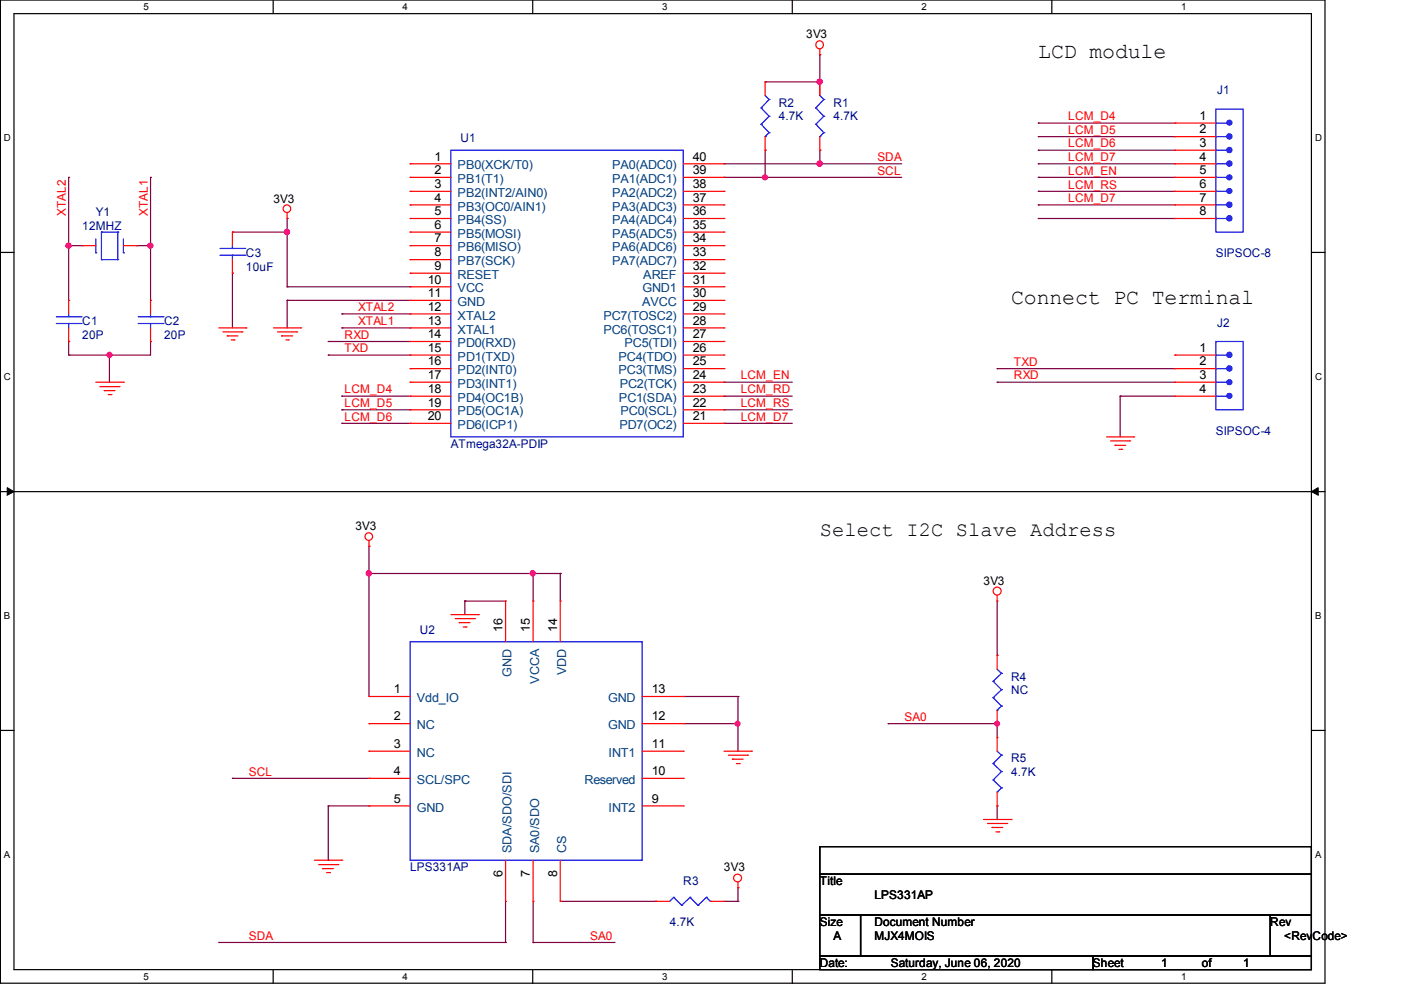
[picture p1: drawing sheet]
# OrCAD Capture schematic LPS331AP.DSN
size A; title: LPS331AP; note: MJX4MOIS

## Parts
C1  20P
C2  20P
C3  10uF
J1  SIPSOC-8
J2  SIPSOC-4
R1  4.7K
R2  4.7K
R3  4.7K
R4  NC
R5  4.7K
U1  ATmega32A-PDIP  [1]
U2  LPS331AP
Y1  12MHZ

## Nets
3V3: C3.1 R1.1 R2.1 R3.2 R4.1 U1.10(VCC) U2.1(Vdd_IO) U2.14(VDD) U2.15(VCCA)
GND: C1.2 C2.2 C3.2 J2.4 R5.2 U1.11(GND) U2.5(GND) U2.12(GND) U2.13(GND) U2.16(GND)
LCM_D4: J1.1 U1.18(PD4(OC1B))
LCM_D5: J1.2 U1.19(PD5(OC1A))
LCM_D6: J1.3 U1.20(PD6(ICP1))
LCM_D7: J1.4 J1.7 U1.21(PD7(OC2))
LCM_EN: J1.5 U1.24(PC2(TCK))
LCM_RD: U1.23(PC1(SDA))
LCM_RS: J1.6 U1.22(PC0(SCL))
RXD: J2.3 U1.14(PD0(RXD))
SA0: R4.2 R5.1 U2.7(SA0/SDO)
SCL: R2.2 U1.39(PA1(ADC1)) U2.4(SCL/SPC)
SDA: R1.2 U1.40(PA0(ADC0)) U2.6(SDA/SDO/SDI)
TXD: J2.2 U1.15(PD1(TXD))
XTAL1: C2.1 U1.13(XTAL1) Y1.2
XTAL2: C1.1 U1.12(XTAL2) Y1.1
N05736: R3.1 U2.8(CS)

Not connected (* = marked no-connect by the designer): J1 8; J2 1; U1 1(PB0(XCK/T0)) 2(PB1(T1)) 3(PB2(INT2/AIN0)) 4(PB3(OC0/AIN1)) 5(PB4(SS)) 6(PB5(MOSI)) 7(PB6(MISO)) 8(PB7(SCK)) 9(RESET) 16(PD2(INT0)) 17(PD3(INT1)) 25(PC3(TMS)) 26(PC4(TDO)) 27(PC5(TDI)) 28(PC6(TOSC1)) 29(PC7(TOSC2)) 30(AVCC) 31(GND1) 32(AREF) 33(PA7(ADC7)) 34(PA6(ADC6)) 35(PA5(ADC5)) 36(PA4(ADC4)) 37(PA3(ADC3)) 38(PA2(ADC2)); U2 2(NC) 3(NC) 9(INT2) 10(Reserved) 11(INT1)

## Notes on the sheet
- LCD module
- Connect PC Terminal
- Select I2C Slave Address
